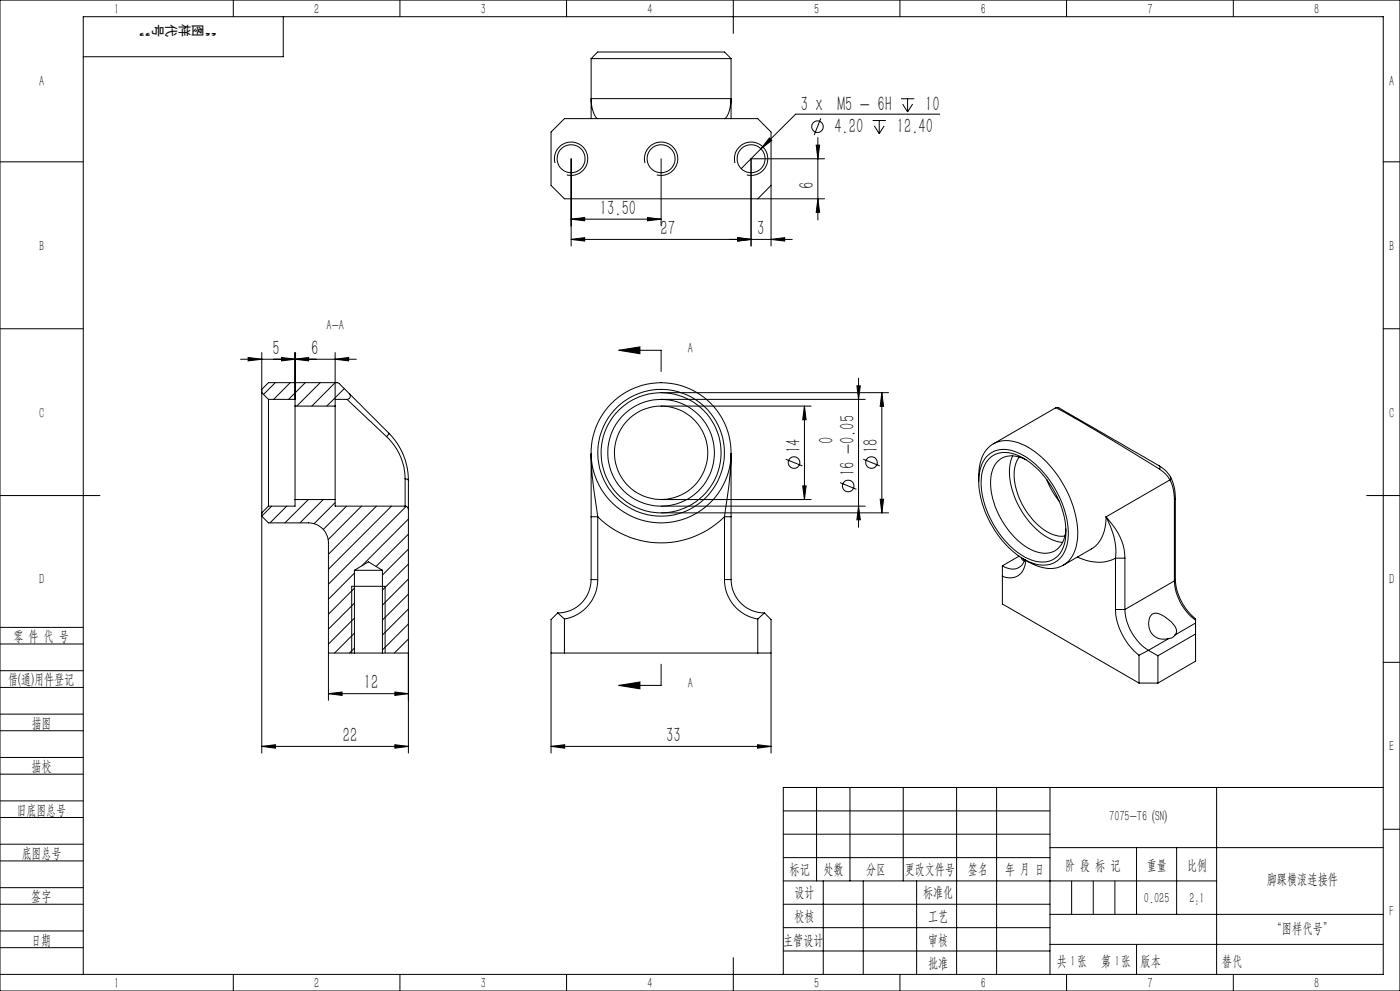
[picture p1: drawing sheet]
<svg xmlns="http://www.w3.org/2000/svg" width="420mm" height="297mm" viewBox="0 0 420 297" stroke-linecap="round" stroke-linejoin="round" font-family="sans-serif">
<g fill="none" stroke="#000" stroke-width=".3">
<path d="M0 0h420v297h-420zM70 0v5M85 5v12h-60M120 0v5M170 0v5M177.3 17.6h42M177.3 17.6l2-2h38l2 2M177.3 17.6v12M219.3 17.6v12M220 0v10M270 0v5M320 0v5"/>
<path d="M370 0v5M177.3 29.8v5.8M177.3 29.6l.1 1.4a8.7 8.7 0 0 0 1.6 4.4l.3 .2M177.3 29.6h42M219.3 29.8v5.8M219.3 29.6v.9a10 10 0 0 1-1.6 4.9l-.4 .2M246.2 35.5l-1.9 5M261.8 36.1h3.9M262.3 37.7l1.5 2.4M263.8 36.1v4M265.3 37.7l-1.5 2.4M270.3 29.6h4"/>
<path d="M270.8 31.2l1.5 2.3M272.3 29.6v3.9M273.8 31.2l-1.5 2.3M281.9 34.2h-43.2l-10.4 10.4M0 48.5h25M166.5 48.9a5 5 0 0 1 4.4-6.3 5 5 0 0 1 5.4 5.4 5 5 0 0 1-6.3 4.4M171.3 47.6v26.1M193.5 48.9a5 5 0 0 1 4.4-6.3 5 5 0 0 1 5.4 5.4 5 5 0 0 1-6.3 4.4M198.3 47.6v20.1M220.5 48.9a5 5 0 0 1 4.4-6.3 5 5 0 0 1 5.4 5.4 5 5 0 0 1-6.3 4.4M228.3 44.6l-5.9 5.9M230.8 41.3l.7 .8-3.2 2.5z"/>
<path d="M231.3 55.6l-4 4M244.9 43.5h1l-.5 4.1zM245.4 59.6l.5 4h-1zM245.4 41.2v24.7M247.4 47.6h-22.1v26.1M247.4 59.6h-78.1l-4-4v-16l4-4h58l4 4v34.1M415 48.5h5M171.3 71.8l4.1-.6v1zM171.3 65.7l4.1-.5v1zM171.3 71.8h66.4M171.3 65.7h27M194.2 65.2l4.1 .5-4.1 .5z"/>
<path d="M221.3 71.2l4 .6-4 .4zM231.3 71.8l4.1-.6v1zM0 98.5h25M415 98.5h5M72.2 107.7h34.7M74.4 107.1l4.1 .6-4.1 .5zM78.5 117.7v36M78.5 116.7l2-2h20.6l.6 .2 3.1 3.1M78.5 117.7l2 2M78.5 105.7v12M80.5 119.7v32M80.5 119.7h8"/>
<path d="M82.6 114.7l-3.5 3.5M84.5 107.1l4 .6-4 .5zM87.1 114.7l-5 5M88.5 107.7l4.1-.6v1.1zM88.5 105.7v16M91.6 114.7l-5 5M96.1 114.7l-7.1 7M100.5 114.7l-6.9 7M100.5 119.7h3.6M100.5 107.7l4.1-.6v1.1zM100.5 105.7v16M103.3 116.4l-5.3 5.3"/>
<path d="M104.1 119.7l11.9 11.1M104.8 118a.99 .99 0 0 1 .2 1.1 .99 .99 0 0 1-.9 .6M104.8 118l11.9 11.9M185.6 105l6.4-1v2zM185.6 105h12.7v6.3M198.3 119.7h61.3M198.3 117.7h68.3M257.1 115.6h1l-.5 4.1zM257.6 113.3v44.7M264.5 117.7l.6 4.1h-1zM264.5 117.7v36M88.5 121.7v28"/>
<path d="M88.5 121.7h12M100.5 121.7v28M116 130.8a17.4 17.4 0 0 1 5.5 12.7M116.7 129.9l-.7 .9M116.7 129.9a20 20 0 0 1 5.8 14.1M198.3 121.7h45M235.7 137.7l5 1.9M241.3 121.7l.5 4.1h-1zM241.3 121.7v28M259 137.6l4.9 2M295.9 136.9a7.7 7.7 0 0 1 9.3-1.3 27.4 27.4 0 0 1 13.5 15.4 19.5 19.5 0 0 1 .8 14 7.1 7.1 0 0 1-9.7 3.8 26.1 26.1 0 0 1-13.9-14.5 20 20 0 0 1-1.3-15.3zM296.8 137.4a7.8 7.8 0 0 1 9.3-.6 27.5 27.5 0 0 1 13.6 23.9 7.5 7.5 0 0 1-6.1 7.7 14.6 14.6 0 0 1-11.4-5.7 27.2 27.2 0 0 1-7.8-19.8l.7-2.7 .7-1.6z"/>
<path d="M303.8 136.6a15.5 15.5 0 0 0 .4 11.8 22.7 22.7 0 0 0 12.5 13.8l2.1 .4M305.8 137a11 11 0 0 0-.8 10 21.3 21.3 0 0 0 10.3 13l2.4 .7h1.8M307.8 137.8a6.9 6.9 0 0 0-8.8 .8 12.5 12.5 0 0 0-1.2 10.9 24.1 24.1 0 0 0 12.4 15.6 6.3 6.3 0 0 0 8.6-2.6l.8-2.4 .2-1.6M316.7 122.2l12.1 6.8 19.1 11.6M316.7 122.2l-18.7 10.8M317.6 122.2h-.9M317.7 122.2l30 17.4M347.7 139.6l1.8 1.3 1.6 2M347.7 139.6l.3 .4-.1 .6M0 148.5h30M78.5 153.7v72M80.5 151.7l-2 2"/>
<path d="M81.5 151.7l-3 3 2 2h12a6 6 0 0 1 6 6v47.2M86 151.7l-5 5M88.5 149.7v2h-8M88.5 149.7h12M92.5 149.7l-7 7M97 149.7l-7 7M100.5 150.6l-6.3 6.3M100.5 149.7v2h21M104 151.7l-7 7M108.4 151.7l-9.9 10M112.9 151.7l-14.4 14.4M117.4 151.7l-18.9 18.9"/>
<path d="M121.5 143.5v8.2M121.5 143.5l.6 .1 .4 .4M121.5 151.7a1.02 1.02 0 0 1 1 1M121.8 151.8l-23.3 23.3M122.5 144v8.7M122.5 152.7v73M122.5 155.6l-14 14M177.3 154.9v-18.9l.4 6.6 1.6 12.3M177.3 154.9h2M177.3 154.9v18.8M179.3 154.9a27 27 0 0 0 38 0M179.3 154.9v18.8"/>
<path d="M198.3 149.7h45M198.3 151.7h61.3M198.3 153.7h68.3M217.3 154.9l1.4-9.5 .6-9.4v18.9M217.3 154.9h2M217.3 154.9v18.8M219.3 154.9v18.8M240.8 145.6h1l-.5 4.1zM252 144.6l4.9 2M257.6 151.7l.5 4.1h-1zM264.1 149.6h1l-.6 4.1zM293.6 144.3a13.2 13.2 0 0 1 3-10.2 8.7 8.7 0 0 1 9.9-1 31.1 31.1 0 0 1 15.4 18.4 20 20 0 0 1 .2 14.4 7.9 7.9 0 0 1-10.2 4l-1.9-.8-2.9-1.6"/>
<path d="M314 143.7a25.8 25.8 0 0 0 3.7 6.5M331.8 154.9l.4 .9a22.1 22.1 0 0 1 2.4 11.5M331.8 154.9a20.7 20.7 0 0 1 5.6 11l.1 1.4M331.8 154.9a10.5 10.5 0 0 1-4.4 9.6l-8.4 4.9M347.9 140.6a8.8 8.8 0 0 1 3.1 3.2M351 143.8a12.8 12.8 0 0 1 1.3 6M351 143.8l-19.2 11.1M351.2 142.9a13.8 13.8 0 0 1 1.4 6.5M351.2 142.9l-.2 .9M352.3 149.8v24.3M352.6 149.4l-.3 .4M352.6 149.4v24.3"/>
<path d="M410 148.5h10M106.3 170.9h8.4M106.3 171.8l-7.8 7.8M106.3 176.3l-7.8 7.8M106.3 170.9l4.2-2.5 4.2 2.5M106.3 170.9v24.8M114.7 170.9v24.8M122.5 160.1l-9.7 9.7M122.5 164.6l-7.8 7.8M122.5 169l-7.8 7.8M122.5 173.5l-7.8 7.9M122.5 178l-7.8 7.8"/>
<path d="M177.3 173.7a10 10 0 0 1-10 10M177.3 173.7h2M179.3 173.7a12 12 0 0 1-10 11.8M217.3 173.7a12 12 0 0 0 10 11.8M217.3 173.7h2M219.3 173.7a10 10 0 0 0 10 10M300.7 169.6v11.4l41 23.7M305.7 166.7l-5 2.9M306.4 167.1l.3 .7 .6 .3M307.4 167.8a4 4 0 0 1-6 2.2l-.7-.4M307.7 167.9a4.9 4.9 0 0 1-7 4.8M323.2 167a12.7 12.7 0 0 0 11.4 .3"/>
<path d="M334.6 167.3h2.9M334.6 167.3v15.4M337.5 167.3v15.4M352.3 174.1a15.8 15.8 0 0 0 6.4 11.8M352.3 174.1l-14.8 8.6M352.6 173.7a17.2 17.2 0 0 0 6.1 11.9v.3M352.6 173.7l-.3 .4M0 193h25M0 188h25M98.5 195.7h7.8M105.5 195.7v-20h10v20M106.3 195.7h8.4"/>
<path d="M106.3 180.8l-7.8 7.8M106.3 185.2l-7.8 7.8M106.3 189.8l-5.9 5.9M106.3 194.2l-1.5 1.5M114.7 195.7h7.8M122.5 182.5l-7.8 7.8M122.5 187l-7.8 7.8M122.5 191.5l-4.2 4.2M165.3 195.7h66M167.3 183.7l-2 2v40M167.3 183.7l2 1.8M169.3 185.5v10.2"/>
<path d="M198.3 199.1v6.3h-12.7M227.3 185.5v10.2M229.3 183.7l2 2v40M229.3 183.7l-2 1.8M334.6 182.7a19.1 19.1 0 0 0 7.1 13.7M334.6 182.7h2.9M337.5 182.7a15.8 15.8 0 0 0 7 12.2M341.7 196.4v8.3M344.5 194.9l-2.8 1.5M344.5 194.9l2.9 1.6M347.4 196.5v8.2M350.7 191.3l-6.2 3.6"/>
<path d="M352.5 190.3a2.37 2.37 0 0 0-.6-3.4 8.3 8.3 0 0 0-5.6-3.1 3.5 3.5 0 0 0-1.5 4.5 4.5 4.5 0 0 0 5.9 3M352.5 190.3a2.11 2.11 0 0 1-1.8 1M358.7 185.9v.8M358.7 186.7l-6.2 3.6M358.7 186.7v11.5l-11.3 6.5M358.7 190l-11.3 6.5M415 198.5h5M0 206h25M0 201h25M0 219h25M0 214h25M98.5 207.9l4.1-.5v1z"/>
<path d="M98.5 207.9h24M118.5 207.4l4 .5-4 .5zM185.6 205.4l6.4-1v2zM341.7 204.7h5.7M0 232h25M0 227h25M78.5 223.7l4.1-.5v1zM78.5 223.7h44M118.5 223.2l4 .5-4 .5zM165.3 223.7l4.1-.5v1zM165.3 223.7h66M227.3 223.2l4 .5-4 .5z"/>
<path d="M245 236v28M255 236v28M271 236v28M287 236v56M299 236v56M315 236v56M365 236v56M415 236h-180v56M0 245h25M0 240h25M0 258h25M0 253h25"/>
<path d="M235 243h80M235 250h80M235 257h80M315 254h100M341 254v20M353 254v20M415 248.5h5M0 271h25M0 266h25M0 279h25M235 271h80M235 264h130"/>
<path d="M235 278h80M247 264v28M259 264v28M275 264v28M315 274h100M0 284h25M0 292h415v-287h-390v287M70 292v5M120 292v5M170 292v5M220 287v10M235 285h80"/>
<path d="M270 292v5M315 283h100M320 292v5M370 292v5"/>
<circle cx="245.2" cy="38" r="1.73"/>
<circle cx="171.3" cy="47.6" r="4.2"/>
<circle cx="198.3" cy="47.6" r="4.2"/>
<circle cx="225.3" cy="47.6" r="4.2"/>
<circle cx="198.3" cy="135.7" r="21"/>
<circle cx="198.3" cy="135.7" r="16"/>
<circle cx="198.3" cy="135.7" r="19"/>
<circle cx="198.3" cy="135.7" r="18"/>
<circle cx="198.3" cy="135.7" r="14"/>
<circle cx="238.2" cy="138.6" r="1.73"/>
<circle cx="261.5" cy="138.6" r="1.74"/>
<circle cx="254.5" cy="145.6" r="1.74"/>
</g>
<path d="M321.5 264v10M328 264v10M334.5 264v10M341 283v9" fill="none" stroke="#0a0605" stroke-width=".3"/>
<g fill="#000">
<path d="M171.3 71.8l4.1-.6v1zM221.3 71.2l4 .6-4 .4zM171.3 65.7l4.1-.5v1zM194.2 65.2l4.1 .5-4.1 .5zM230.8 41.3l-2.5 3.3 3.2-2.5z"/>
<path d="M221.3 71.2l4 .6-4 .4zM231.3 71.8l4.1-.6v1z"/>
<path d="M185.6 105l6.4-1v2zM185.6 205.4l6.4-1v2z"/>
<path d="M241.3 121.7l.5 4.1h-1zM240.8 145.6h1l-.5 4.1zM257.1 115.6h1l-.5 4.1zM257.6 151.7l.5 4.1h-1zM264.5 117.7l.6 4.1h-1zM264.1 149.6h1l-.6 4.1zM244.9 43.5h1l-.5 4.1zM245.4 59.6l.5 4h-1z"/>
<path d="M78.5 223.7l4.1-.5v1zM118.5 223.2l4 .5-4 .5zM98.5 207.9l4.1-.5v1zM118.5 207.4l4 .5-4 .5zM74.4 107.1l4.1 .6-4.1 .5zM88.5 107.7l4.1-.6v1.1zM84.5 107.1l4 .6-4 .5zM100.5 107.7l4.1-.6v1.1z"/>
<path d="M165.3 223.7l4.1-.5v1zM227.3 223.2l4 .5-4 .5z"/>
</g>
<g font-size="6.3">
<text x="240.3" y="33.3">3 x M5 - 6H</text>
<text x="277.5" y="33.3">10</text>
<text x="250.3" y="39.8">4.20</text>
<text x="269" y="39.8">12.40</text>
<text x="244.1" y="56.5" transform="rotate(-90 244.1 56.5)">6</text>
<text x="179.9" y="64.4">13.50</text>
<text x="198.1" y="70.5">27</text>
<text x="227.2" y="70.5">3</text>
<text x="81.7" y="106.4">5</text>
<text x="93.4" y="106.4">6</text>
<text x="240.1" y="135.7" transform="rotate(-90 240.1 135.7)">14</text>
<text x="250.1" y="133.1" transform="rotate(-90 250.1 133.1)">0</text>
<text x="263.3" y="135.7" transform="rotate(-90 263.3 135.7)">18</text>
<text x="256.3" y="142.8" transform="rotate(-90 256.3 142.8)">16 -0.05</text>
<text x="109.1" y="206.6">12</text>
<text x="102.9" y="222.4">22</text>
<text x="199.9" y="222.4">33</text>
</g>
<g font-size="4.4">
<text x="34.2" y="4.1">1</text>
<text x="94.2" y="4.1">2</text>
<text x="144.2" y="4.1">3</text>
<text x="194.2" y="4.1">4</text>
<text x="244.2" y="4.1">5</text>
<text x="294.2" y="4.1">6</text>
<text x="344.2" y="4.1">7</text>
<text x="394.2" y="4.1">8</text>
<text x="11.7" y="25.9">A</text>
<text x="416.7" y="25.9">A</text>
<text x="11.7" y="75.1">B</text>
<text x="416.7" y="75.1">B</text>
<text x="98" y="98.8">A-A</text>
<text x="206.3" y="105.7">A</text>
<text x="11.7" y="125.1">C</text>
<text x="416.7" y="125.1">C</text>
<text x="11.7" y="175.1">D</text>
<text x="416.7" y="175.1">D</text>
<text x="4" y="192">零 件 代 号</text>
<text x="2.5" y="205.1">借(通)用件登记</text>
<text x="206.3" y="206.1">A</text>
<text x="9.5" y="218.1">描图</text>
<text x="416.7" y="225.1">E</text>
<text x="9.5" y="231.1">描校</text>
<text x="5" y="244.2">旧底图总号</text>
<text x="332.8" y="246.2">7075-T6 (SN)</text>
<text x="6.5" y="257.2">底图总号</text>
<text x="236.9" y="261.9">标记</text>
<text x="247.1" y="261.9">处数</text>
<text x="259.9" y="261.9">分区</text>
<text x="271.5" y="261.9">更改文件号</text>
<text x="290.4" y="261.9">签名</text>
<text x="301.5" y="261.9">年 月 日</text>
<text x="319.5" y="260.6">阶 段 标 记</text>
<text x="344" y="260.6">重量</text>
<text x="356.1" y="260.6">比例</text>
<text x="238.3" y="268.9">设计</text>
<text x="276.9" y="268.9">标准化</text>
<text x="380" y="264.8">脚踝横滚连接件</text>
<text x="9.4" y="270.1">签字</text>
<text x="343.2" y="270.7">0.025</text>
<text x="356.8" y="270.7">2:1</text>
<text x="416.8" y="274.4">F</text>
<text x="238.3" y="276.1">校核</text>
<text x="278.4" y="276">工艺</text>
<text x="381.5" y="279.6">“图样代号”</text>
<text x="9.4" y="283.2">日期</text>
<text x="234.9" y="283.3">主管设计</text>
<text x="278.4" y="283.3">审核</text>
<text x="278.4" y="290.2">批准</text>
<text x="317.1" y="289.4">共 张</text>
<text x="321.1" y="289.4">1</text>
<text x="330.3" y="289.4">第 张</text>
<text x="334.5" y="289.4">1</text>
<text x="342.1" y="289.4">版本</text>
<text x="34.2" y="296.1">1</text>
<text x="94.2" y="296.1">2</text>
<text x="144.2" y="296.1">3</text>
<text x="194.2" y="296.1">4</text>
<text x="244.2" y="296.1">5</text>
<text x="294.2" y="296.1">6</text>
<text x="344.2" y="296.1">7</text>
<text x="394.2" y="296.1">8</text>
</g>
<text font-size="4.4" fill="#0a0605" x="366.6" y="289.4">替代</text>
<g font-size="4.1" fill="#0a0605">
<text x="45.4" y="7.9" transform="rotate(-180 45.4 7.9)">”</text>
<text x="45.9" y="7.3" transform="rotate(90 45.9 7.3)">号</text>
<text x="49.9" y="7.3" transform="rotate(90 49.9 7.3)">代</text>
<text x="53.8" y="7.3" transform="rotate(90 53.8 7.3)">样</text>
<text x="57.8" y="7.3" transform="rotate(90 57.8 7.3)">图</text>
<text x="65.3" y="7.9" transform="rotate(-180 65.3 7.9)">“</text>
</g>
</svg>
